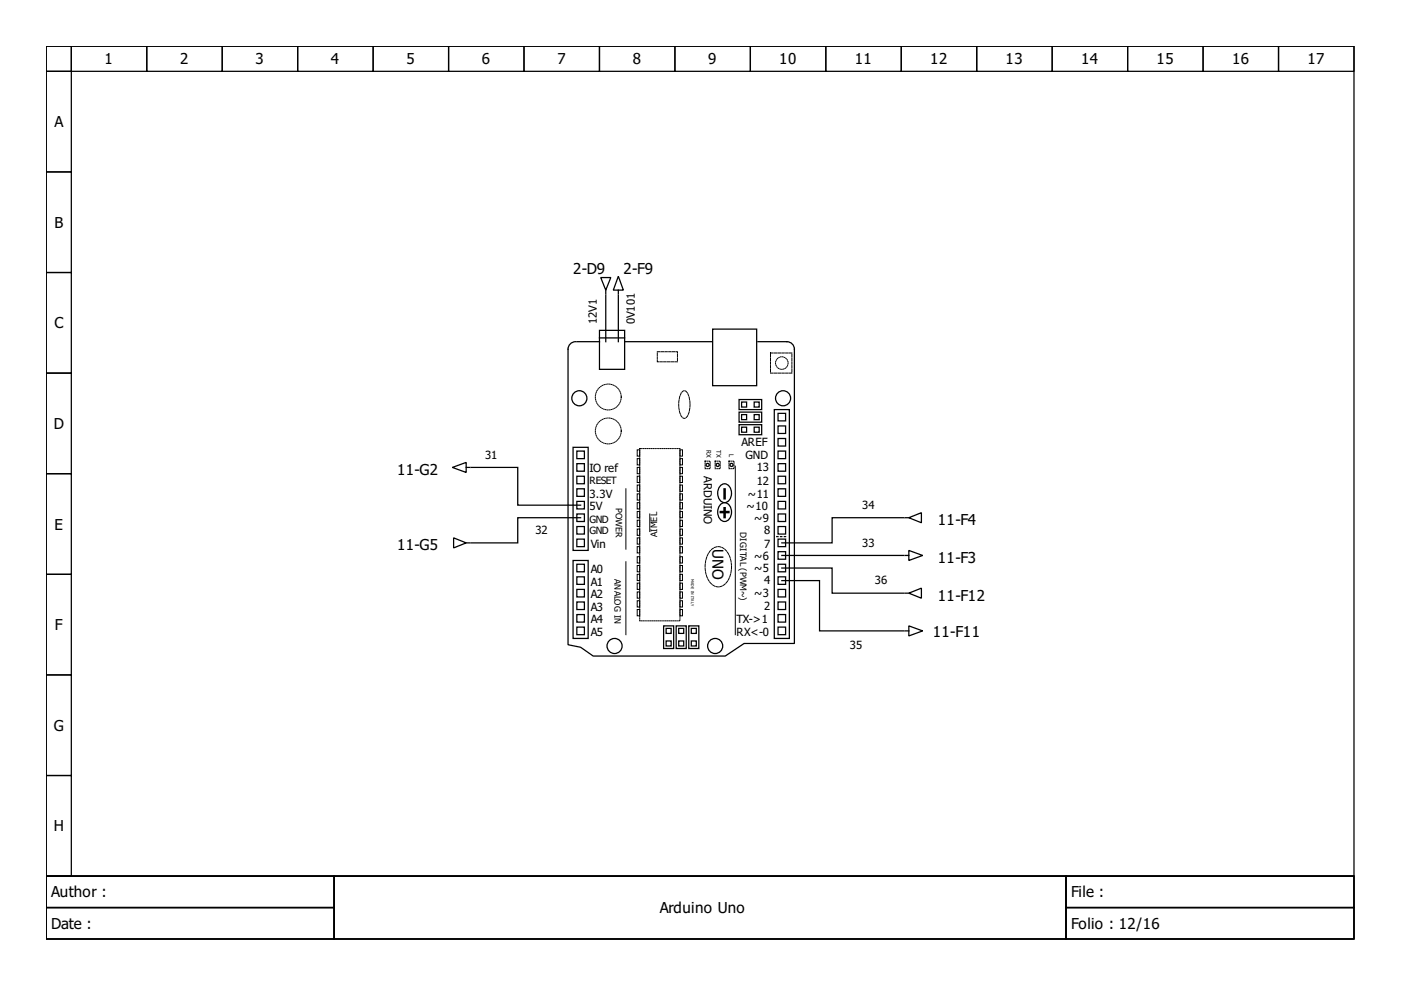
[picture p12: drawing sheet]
<svg xmlns="http://www.w3.org/2000/svg" width="297mm" height="210mm" viewBox="0 0 297 210" stroke-linecap="round" stroke-linejoin="round" font-family="sans-serif">
<g fill="none" stroke="#000" stroke-width=".27">
<path d="M9.8 9.8h277.3v176h-277.3zM9.8 9.8h5.3v5.3h-5.3zM9.8 15.1h5.3v21.4h-5.3zM15.1 9.8h16v5.3h-16zM31.1 9.8h16v5.3h-16zM47.1 9.8h16v5.3h-16zM63.1 9.8h16v5.3h-16zM79.1 9.8h16v5.3h-16zM95.1 9.8h16v5.3h-16zM111.1 9.8h16v5.3h-16zM127.1 9.8h16v5.3h-16zM143.1 9.8h16v5.3h-16z"/>
<path d="M159.1 9.8h16v5.3h-16zM175.1 9.8h16v5.3h-16zM191.1 9.8h16v5.3h-16zM207.1 9.8h16v5.3h-16zM223.1 9.8h16v5.3h-16zM239.1 9.8h16v5.3h-16zM255.1 9.8h16v5.3h-16zM271.1 9.8h16v5.3h-16zM9.8 36.5h5.3v21.3h-5.3zM9.8 57.8h5.3v21.3h-5.3zM127.4 58.8h2.1l-1.1 2.7zM131.1 58.6l1.1 2.9h-2.2z"/>
<path d="M9.8 79.1h5.3v21.3h-5.3zM122 72.4a1.6 1.6 0 0 0-1.6 1.6v62.7l2.7 .5 2.7 1.9h28l4-2.7h10.6v-62.4a1.6 1.6 0 0 0-1.6-1.6h-6.1M122.3 72.4h4.8M127.1 70h5.3v8.3h-5.3zM127.1 71.6h5.3M128.4 61.5v.8M128.4 62.6v9.8M131.1 62.6v9.8M131.1 61.5v.8M132.4 72.4h18.4M151.1 69.8h9.3v12h-9.3zM95.9 99.1l2.9-1.1v2.2z"/>
<path d="M98.8 99.1h.8M99.9 99.1h9.9v8h13.3M121.5 94.8h3.2v21.9h-3.2zM122.3 98.3h1.6v1.6h-1.6zM122.3 95.6h1.6v1.6h-1.6zM156.7 87.4h4.8v2.1h-4.8zM156.7 84.7h4.8v2.1h-4.8zM156.7 90h4.8v2.2h-4.8zM157.2 87.9h1.1v1.1h-1.1zM157.2 90.6h1.1v1h-1.1zM157.2 85.2h1.1v1.1h-1.1zM159.9 85.2h1.1v1.1h-1.1z"/>
<path d="M159.9 87.9h1.1v1.1h-1.1zM159.9 90.6h1.1v1h-1.1zM164.2 86.8h3.2v48.6h-3.2zM165 90.3h1.6v1.6h-1.6zM165 93h1.6v1.6h-1.6zM165 87.6h1.6v1.6h-1.6zM165 98.3h1.6v1.6h-1.6zM165 95.6h1.6v1.6h-1.6zM9.8 100.4h5.3v21.4h-5.3zM96.2 114l2.6 1.1-2.6 1.1zM98.8 115.1h.8M121.5 118.8h3.2v16.6h-3.2z"/>
<path d="M122.3 103.6h1.6v1.6h-1.6zM122.3 101h1.6v1.6h-1.6zM122.3 106.3h1.6v1.6h-1.6zM122.3 119.6h1.6v1.6h-1.6zM122.3 111.6h1.6v1.6h-1.6zM122.3 114.3h1.6v1.6h-1.6zM122.3 109h1.6v1.6h-1.6zM123.1 109.8h-13.3v5.3h-9.9M152.7 108.4h1.9v.3h-1.9zM152.9 106.8a1.37 1.37 0 0 1 1.4 0 1.37 1.37 0 0 1 .7 1.2 1.78 1.78 0 0 1-1.8 2.5 2.3 2.3 0 0 1-.3-3.7zM152.9 102.8a1.37 1.37 0 0 1 1.4 0 1.37 1.37 0 0 1 .7 1.2 1.78 1.78 0 0 1-1.8 2.5 2.3 2.3 0 0 1-.3-3.7zM153.5 107.6h.3v2.2h-.3z"/>
<path d="M153.5 103.6h.3v2.2h-.3zM165 119.6h1.6v1.6h-1.6zM165 117h1.6v1.6h-1.6zM165 114.3h1.6v1.6h-1.6zM165 111.6h1.6v1.6h-1.6zM165 106.3h1.6v1.6h-1.6zM165 109h1.6v1.6h-1.6zM165 103.6h1.6v1.6h-1.6zM165 101h1.6v1.6h-1.6zM165.8 117.8h25.8M191.6 109.8h-15.2v5.3h-10.6M191.9 109.8h.8"/>
<path d="M191.9 117.8h.8M192.7 109.8l2.7-1.1v2.1zM192.7 116.7l2.9 1.1-2.9 1zM9.8 121.8h5.3v21.3h-5.3zM122.3 122.3h1.6v1.6h-1.6zM122.3 127.6h1.6v1.6h-1.6zM122.3 130.3h1.6v1.6h-1.6zM122.3 125h1.6v1.6h-1.6zM122.3 133h1.6v1.6h-1.6zM140.7 132.7h2.1v4.8h-2.1zM141.2 135.9h1.1v1.1h-1.1zM141.2 133.2h1.1v1.1h-1.1z"/>
<path d="M143.4 132.7h2.1v4.8h-2.1zM143.9 135.9h1.1v1.1h-1.1zM143.9 133.2h1.1v1.1h-1.1zM146 132.7h2.2v4.8h-2.2zM146.6 133.2h1v1.1h-1zM146.6 135.9h1v1.1h-1zM165 122.3h1.6v1.6h-1.6zM165 125h1.6v1.6h-1.6zM165 130.3h1.6v1.6h-1.6zM165 133h1.6v1.6h-1.6zM165 127.6h1.6v1.6h-1.6zM165.8 120.4h10.6v5.4h15.2"/>
<path d="M165.8 123.1h8v10.7h17.8M191.9 133.8h.8M191.9 125.8h.8M192.7 132.7l2.9 1.1-2.9 1zM192.7 125.8l2.7-1.1v2.1zM9.8 143.1h5.3v21.3h-5.3zM9.8 164.4h5.3v21.4h-5.3zM9.8 185.8h277.3v13.3h-277.3zM9.8 185.8h61v6.6h-61zM9.8 192.4h61v6.7h-61zM70.8 185.8h155.2v13.3h-155.2zM226 185.8h61.1v6.6h-61.1z"/>
<path d="M226 192.4h61.1v6.7h-61.1z"/>
<circle cx="122.8" cy="84.4" r="1.6"/>
<circle cx="150" cy="98.6" r=".33"/>
<circle cx="152.2" cy="98.6" r=".33"/>
<circle cx="155.1" cy="98.6" r=".33"/>
<circle cx="166" cy="84.4" r="1.6"/>
<circle cx="130.3" cy="137" r="1.6"/>
<circle cx="151.6" cy="137" r="1.6"/>
</g>
<g fill="none" stroke="#000" stroke-width=".21">
<path d="M135.1 97.2h.5v1.4h-.5zM135.1 99.1h.5v1.3h-.5zM135.1 95.4h.5v1.3h-.5zM144.2 97.2h.5v1.4h-.5zM144.2 99.1h.5v1.3h-.5zM144.2 95.4h.5v1.3h-.5zM155.9 98.8v35.8M132.7 103.6v12.8M132.7 119.1v15.5M135.1 114h.5v1.4h-.5zM135.1 119.9h.5v1.3h-.5zM135.1 104.7h.5v1.3h-.5z"/>
<path d="M135.1 118h.5v1.4h-.5zM135.1 102.8h.5v1.4h-.5zM135.1 108.4h.5v1.4h-.5zM135.1 115.9h.5v1.3h-.5zM135.1 110.3h.5v1.3h-.5zM135.1 106.6h.5v1.3h-.5zM135.1 112.2h.5v1.3h-.5zM135.1 101h.5v1.3h-.5zM137.8 109v3.7M144.2 102.8h.5v1.4h-.5zM144.2 119.9h.5v1.3h-.5zM144.2 114h.5v1.4h-.5z"/>
<path d="M144.2 104.7h.5v1.3h-.5zM144.2 108.4h.5v1.4h-.5zM144.2 118h.5v1.4h-.5zM144.2 115.9h.5v1.3h-.5zM144.2 110.3h.5v1.3h-.5zM144.2 106.6h.5v1.3h-.5zM144.2 112.2h.5v1.3h-.5zM144.2 101h.5v1.3h-.5zM135.1 127.4h.5v1.3h-.5zM135.1 125.5h.5v1.3h-.5zM135.1 121.8h.5v1.3h-.5zM135.1 129.2h.5v1.4h-.5z"/>
<path d="M135.1 123.6h.5v1.4h-.5zM144.2 125.5h.5v1.3h-.5zM144.2 127.4h.5v1.3h-.5zM144.2 121.8h.5v1.3h-.5zM144.2 129.2h.5v1.4h-.5zM144.2 123.6h.5v1.4h-.5z"/>
</g>
<g fill="none" stroke="#000" stroke-width=".21" stroke-dasharray=".1 .3">
<path d="M135.6 95.1h8.6v36.5h-8.6zM149.5 97.8h1.1v1.6h-1.1zM151.6 97.8h1.1v1.6h-1.1zM154.6 97.8h1v1.6h-1z"/>
<circle cx="165.8" cy="77" r="1.33"/>
<circle cx="129" cy="91.4" r="2.75"/>
<circle cx="129" cy="84.2" r="2.75"/>
</g>
<path d="M164.7 113.8h2.1" fill="none" stroke="#000" stroke-width=".27" stroke-dasharray=".3 .5"/>
<path d="M139.4 74.6h4.2v2.1h-4.2zM163.4 74.8h4.5v4.3h-4.5zM144.8 82.9l.3-.1a2.76 2.76 0 0 1 1.2 3 2.76 2.76 0 0 1-1.2 2.9 2.76 2.76 0 0 1-1.2-2.9 4 4 0 0 1 .9-2.9zM150.7 116.6a2.13 2.13 0 0 1 3.6 .6 5.5 5.5 0 0 1-.9 6.9 2.31 2.31 0 0 1-3.4-1.5 5.8 5.8 0 0 1 .7-6z" fill="none" stroke="#000" stroke-width=".21" stroke-dasharray=".5 .3"/>
<g font-size="3.2">
<text x="22.2" y="13.7">1</text>
<text x="38.2" y="13.7">2</text>
<text x="54.2" y="13.7">3</text>
<text x="70.2" y="13.7">4</text>
<text x="86.2" y="13.7">5</text>
<text x="102.2" y="13.7">6</text>
<text x="118.2" y="13.7">7</text>
<text x="134.2" y="13.7">8</text>
<text x="150.2" y="13.7">9</text>
<text x="165.2" y="13.7">10</text>
<text x="181.2" y="13.7">11</text>
<text x="197.2" y="13.7">12</text>
<text x="213.2" y="13.7">13</text>
<text x="229.2" y="13.7">14</text>
<text x="245.2" y="13.7">15</text>
<text x="261.2" y="13.7">16</text>
<text x="277.2" y="13.7">17</text>
<text x="11.5" y="27">A</text>
<text x="11.5" y="48.3">B</text>
<text x="121.5" y="58">2-D9</text>
<text x="132.2" y="58">2-F9</text>
<text x="11.5" y="69.6">C</text>
<text x="11.4" y="91">D</text>
<text x="84.2" y="100.7">11-G2</text>
<text x="11.5" y="112.3">E</text>
<text x="198.8" y="111.4">11-F4</text>
<text x="84.2" y="116.7">11-G5</text>
<text x="151.1" y="116.4" transform="rotate(90 151.1 116.4)">UNO</text>
<text x="198.8" y="119.4">11-F3</text>
<text x="198.8" y="127.4">11-F12</text>
<text x="11.7" y="133.6">F</text>
<text x="197.8" y="135">11-F11</text>
<text x="11.4" y="155">G</text>
<text x="11.4" y="176.3">H</text>
<text x="10.9" y="190.3">Author :</text>
<text x="227.1" y="190.3">File :</text>
<text x="10.9" y="197">Date :</text>
<text x="139.9" y="193.6">Arduino Uno</text>
<text x="227.1" y="197">Folio : 12/16</text>
</g>
<g font-size="2.4">
<text x="126.6" y="68.7" transform="rotate(-90 126.6 68.7)">12V1</text>
<text x="134.6" y="68.7" transform="rotate(-90 134.6 68.7)">0V101</text>
<text x="157.2" y="94.6">AREF</text>
<text x="102.8" y="97.2">31</text>
<text x="125" y="100.2">IO ref</text>
<text x="149.2" y="101" transform="rotate(90 149.2 101)">ARDUINO</text>
<text x="158" y="97.2">GND</text>
<text x="160.4" y="99.9">13</text>
<text x="125" y="105.5">3.3V</text>
<text x="158.6" y="105.5">~11</text>
<text x="160.4" y="102.8">12</text>
<text x="182.8" y="107.9">34</text>
<text x="113.5" y="113.2">32</text>
<text x="125" y="108.2">5V</text>
<text x="158.3" y="108.2">~10</text>
<text x="159.9" y="110.6">~9</text>
<text x="162" y="113.2">8</text>
<text x="125.2" y="116.2">Vin</text>
<text x="159.9" y="118.8">~6</text>
<text x="162" y="116.2">7</text>
<text x="182.8" y="115.9">33</text>
<text x="125.2" y="121.5">A0</text>
<text x="125.2" y="124.2">A1</text>
<text x="159.9" y="121.2">~5</text>
<text x="162" y="123.9">4</text>
<text x="185.5" y="123.9">36</text>
<text x="125.2" y="129.5">A3</text>
<text x="125.2" y="126.8">A2</text>
<text x="159.9" y="126.6">~3</text>
<text x="162" y="129.2">2</text>
<text x="125.2" y="134.8">A5</text>
<text x="125.2" y="132.2">A4</text>
<text x="156.2" y="132.2">TX-&gt;1</text>
<text x="156.2" y="134.8">RX&lt;-0</text>
<text x="180.2" y="137.5">35</text>
</g>
<g font-size="2.1">
<text x="125" y="102.6">RESET</text>
<text x="125" y="110.8">GND</text>
<text x="125" y="113.2">GND</text>
</g>
<g font-size="1.9">
<text x="130.6" y="107.6" transform="rotate(90 130.6 107.6)">POWER</text>
<text x="139.4" y="113.8" transform="rotate(-90 139.4 113.8)">AIMEL</text>
<text x="157" y="112.7" transform="rotate(90 157 112.7)">DIGITAL (PWM~)</text>
<text x="130.3" y="122.8" transform="rotate(90 130.3 122.8)">ANALOG IN</text>
</g>
<g font-size="1.3">
<text x="149.8" y="95.4" transform="rotate(90 149.8 95.4)">RX</text>
<text x="151.9" y="95.4" transform="rotate(90 151.9 95.4)">TX</text>
<text x="154.6" y="96.2" transform="rotate(90 154.6 96.2)">L</text>
</g>
<text font-size=".8" x="146.6" y="122.8" transform="rotate(90 146.6 122.8)">MADE IN ITALY</text>
</svg>
